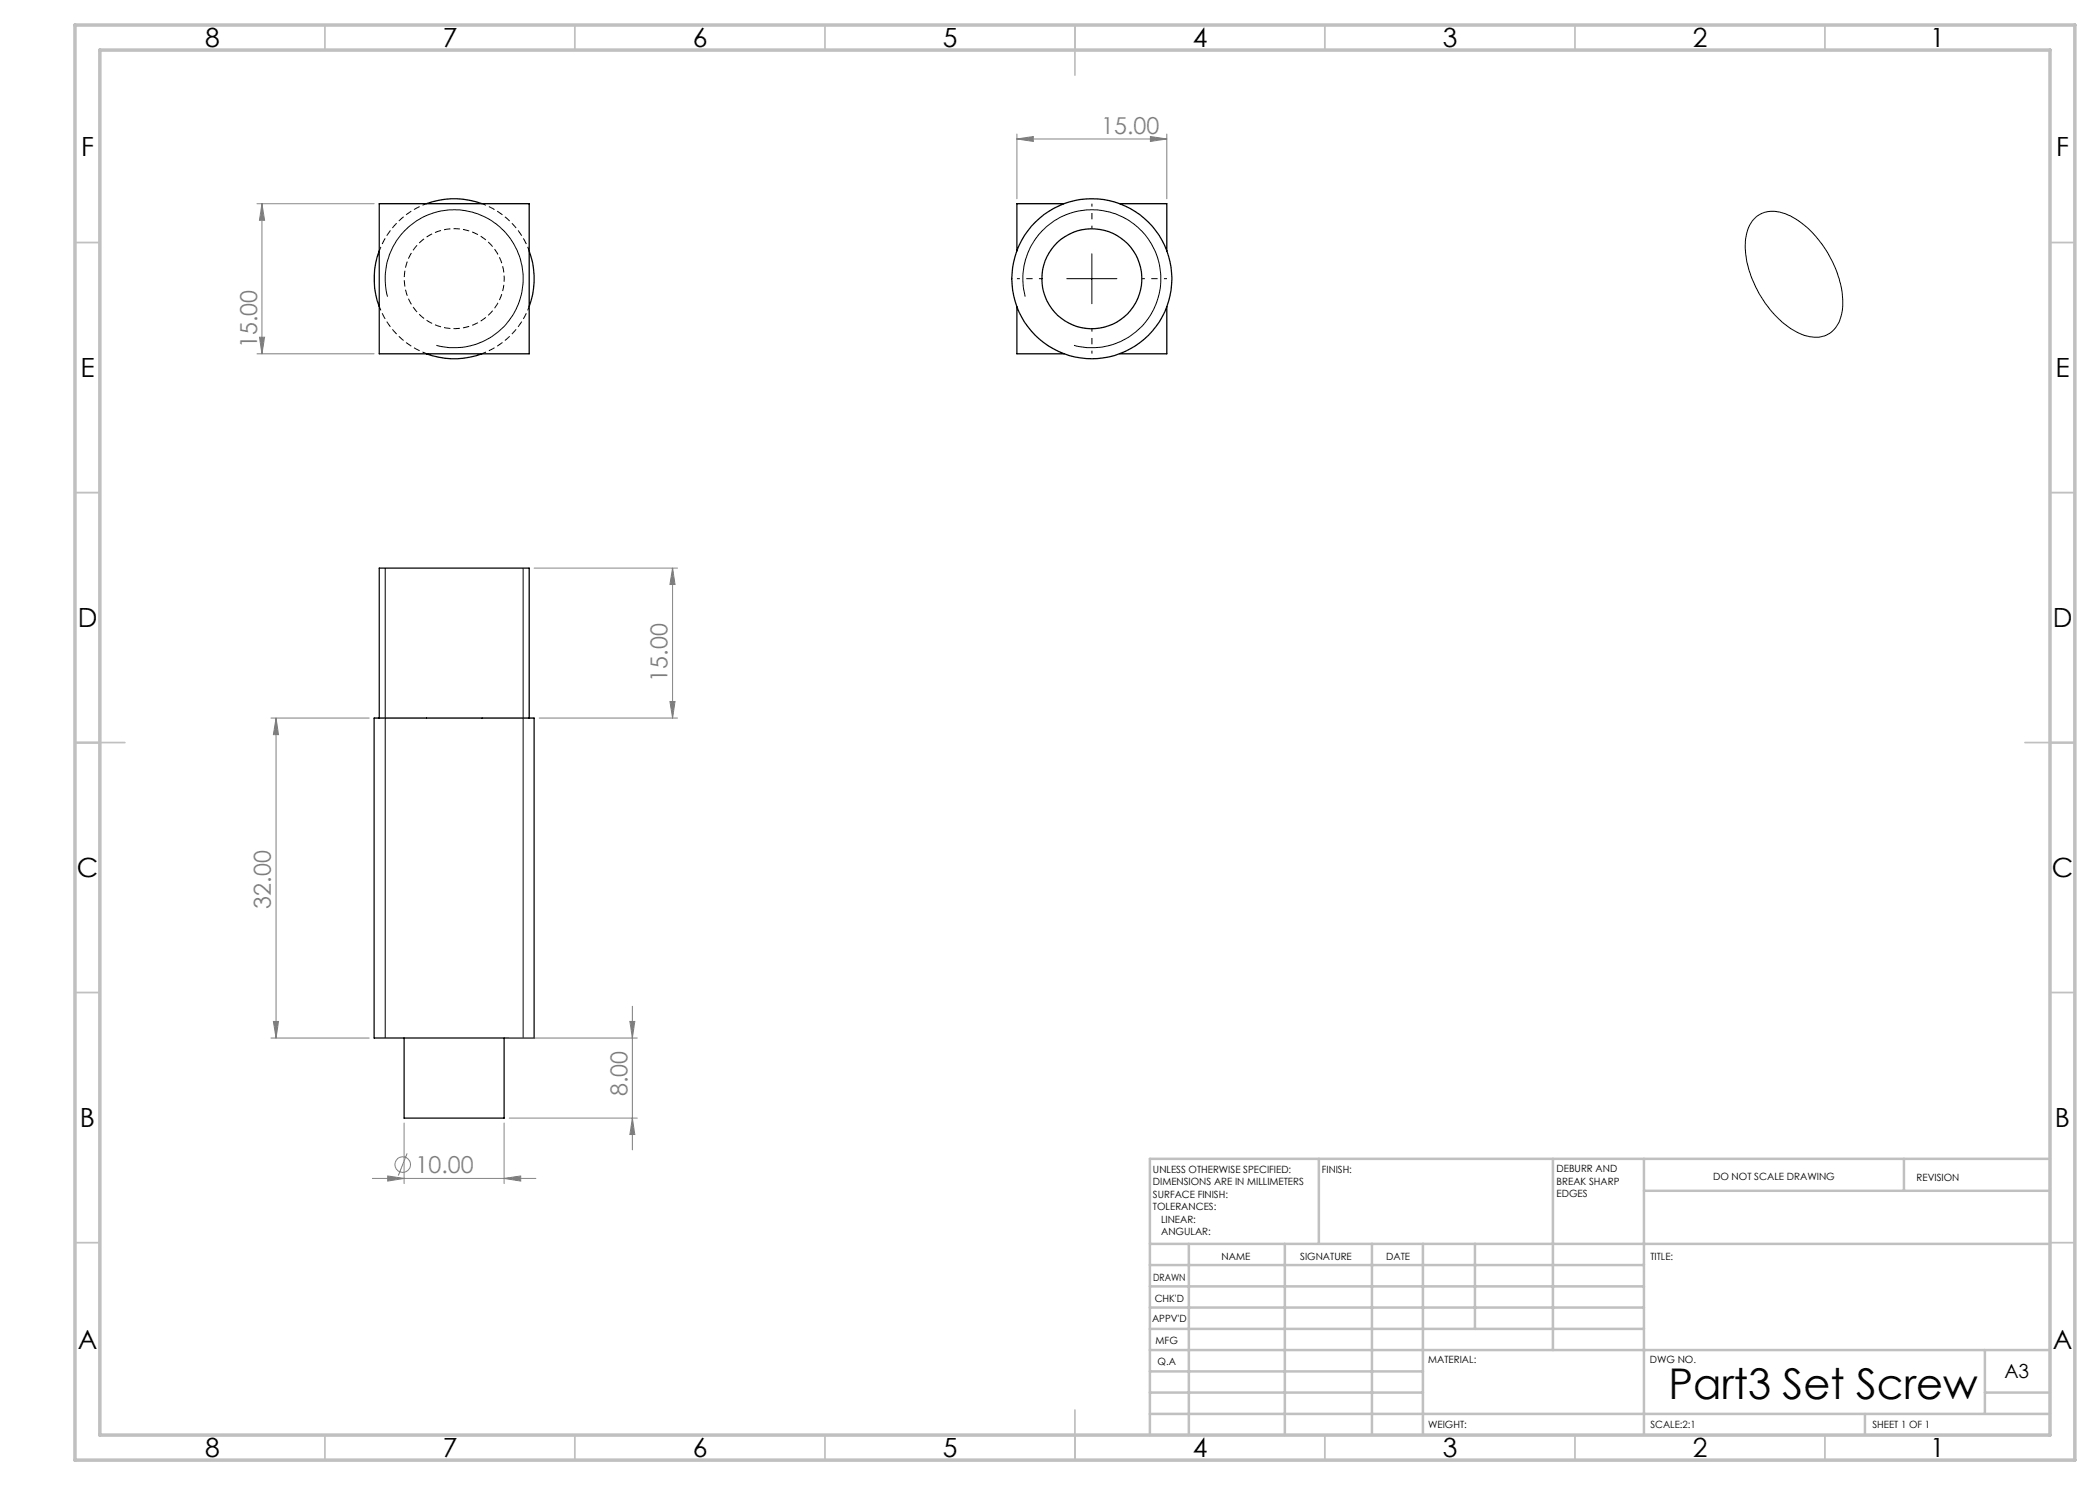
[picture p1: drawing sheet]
<svg xmlns="http://www.w3.org/2000/svg" width="420mm" height="297mm" viewBox="0 0 420 297" stroke-linecap="round" stroke-linejoin="round" font-family="sans-serif">
<path d="M85.3 40.7a16 16 0 0 0-9.4 9.5M105.9 50.2a16 16 0 0 0-9.5-9.5M75.9 61.3a16 16 0 0 0 9.4 9.4M96.4 70.7a16 16 0 0 0 9.5-9.4" fill="none" stroke="#000" stroke-width=".2" stroke-dasharray="1.3 .6" stroke-dashoffset=".4" stroke-linecap="butt"/>
<path d="M100.9 55.7a10 10 0 0 0-14.8-8.8 10 10 0 0 0-.8 17.2 10 10 0 0 0 15.5-7.5l.1-.9" fill="none" stroke="#000" stroke-width=".2" stroke-dasharray="1.3 .6" stroke-dashoffset=".7" stroke-linecap="butt"/>
<g fill="none" stroke="#000" stroke-width=".25">
<path d="M75.8 50.2a15.9 15.9 0 0 0 0 11.1M75.8 40.7h30v30.1h-30zM85.3 40.7a16 16 0 0 1 11.1 0M105.8 50.2a15.9 15.9 0 0 1 0 11.1M212.8 40.7h-9.4v9.5M223.9 40.7h9.5v9.5M85.3 70.8a16 16 0 0 0 11.1 0M203.4 61.3v9.5h9.4M233.4 61.3v9.5h-9.5M75.8 143.6h-1v64h32v-64h-1M75.8 143.6h30M75.8 143.6v-30h30v30"/>
<path d="M80.8 207.6v16h20v-16"/>
<circle cx="218.4" cy="55.7" r="16"/>
<circle cx="218.4" cy="55.8" r="10"/>
</g>
<g fill="none" stroke="#808080" stroke-width=".2">
<path d="M203.4 27.8l3.3-.5v1zM203.4 26.8v13M203.4 27.8h30M230.1 27.3l3.3 .5-3.3 .5zM233.4 26.8v13M51.4 40.7h23.4M52.4 40.7l.5 3.4h-1zM52.4 40.7v30.1M51.4 70.8h23.4M51.9 67.4h1l-.5 3.4zM106.8 113.6h28.7M134.5 113.6l.5 3.3h-1z"/>
<path d="M134.5 113.6v30M54.2 143.6h19.6M55.2 143.6l.5 3.3h-1zM55.2 143.6v64M107.8 143.6h27.7M134 140.3h1l-.5 3.3zM54.2 207.6h19.6M54.7 204.3h1l-.5 3.3zM101.8 207.6h25.7M126 204.3h1l-.5 3.3zM126.5 201.3v28.7M74.5 235.7h32.7"/>
<path d="M77.5 235.2l3.3 .5-3.3 .5zM80.8 224.6v12.1M81.4 230.7l-1.7 4.4M100.8 235.7l3.3-.5v1zM100.8 224.6v12.1M101.8 223.6h25.7M126.5 223.6l.5 3.3h-1z"/>
<circle cx="80.5" cy="232.9" r="1.56"/>
</g>
<path d="M77.5 59.3a13.8 13.8 0 0 1 12.1-17.3 13.8 13.8 0 0 1 15 14.9 13.8 13.8 0 0 1-17.3 12.2M205 59.3a13.8 13.8 0 0 1 12.1-17.3 13.8 13.8 0 0 1 15 14.9 13.8 13.8 0 0 1-17.3 12.2M213.4 55.7h10M218.4 50.8v9.9M350.7 44a5.5 5.5 0 0 1 6.3-1.3 19.9 19.9 0 0 1 10.3 11.6 13.8 13.8 0 0 1 .5 10.2 5.2 5.2 0 0 1-6.6 2.7 17 17 0 0 1-9-7.9 17.8 17.8 0 0 1-2.9-12.6l.1-.3a5.8 5.8 0 0 1 1.3-2.4zM77 113.6v94M104.6 113.6v94" fill="none" stroke="#000" stroke-width=".2"/>
<path d="M208.4 55.7h-5M218.4 45.7v-5M228.4 55.7h5M218.4 65.7v5" fill="none" stroke="#000" stroke-width=".2" stroke-dasharray="15.2 1.3 1.3 1.3" stroke-dashoffset="14.6" stroke-linecap="butt"/>
<g fill="none" stroke="#c0c0c0" stroke-width=".35">
<path d="M65 5v5M115 5v5M165 5v5M215 5v10M265 5v5M315 5v5M365 5v5M15 48.5h5M410 48.5h5M15 98.5h5M410 98.5h5M15 148.5h10"/>
<path d="M405 148.5h10M15 198.5h5M410 198.5h5M15 248.5h5M410 248.5h5M65 287v5M115 287v5M165 287v5M215 282v10M265 287v5M315 287v5M365 287v5"/>
</g>
<g fill="none" stroke="#c0c0c0" stroke-width=".5">
<path d="M263.8 231.8v17M310.6 231.8v38.2M328.8 231.8v55.2M328.8 238.2h81.2M380.8 231.8v6.4M410 231.8h-180v55.2M230 248.8h180M230 257.3h98.8M230 253h98.8M237.8 248.8v38.2M257 248.8v38.2M274.4 248.8v38.2"/>
<path d="M284.6 248.8v38.2M295 248.8v17M230 265.8h98.8M230 261.5h98.8M230 278.5h54.6M230 274.3h54.6M230 270h180M397 278.5h13M397 270v12.8M230 282.8h180M373 282.8v4.2"/>
</g>
<path d="M15 5h400v287h-400zM20 10h390v277h-390z" fill="none" stroke="#c0c0c0" stroke-width=".7"/>
<g fill="#808080">
<path d="M100.8 235.7l3.3-.5v1zM77.5 235.2l3.3 .5-3.3 .5z"/>
<path d="M126.5 223.6l.5 3.3h-1zM126 204.3h1l-.5 3.3z"/>
<path d="M52.4 40.7l.5 3.4h-1zM51.9 67.4h1l-.5 3.4zM134.5 113.6l.5 3.3h-1zM134 140.3h1l-.5 3.3zM55.2 143.6l.5 3.3h-1zM54.7 204.3h1l-.5 3.3z"/>
<path d="M203.4 27.8l3.3-.5v1zM230.1 27.3l3.3 .5-3.3 .5z"/>
</g>
<text font-size="8.5" x="333.7" y="279.7">Part3 Set Screw</text>
<g font-size="5.3">
<text x="41" y="9.5">8</text>
<text x="88.5" y="9.5">7</text>
<text x="138.5" y="9.5">6</text>
<text x="188.5" y="9.5">5</text>
<text x="238.5" y="9.5">4</text>
<text x="288.5" y="9.5">3</text>
<text x="338.5" y="9.5">2</text>
<text x="386" y="9.5">1</text>
<text x="16.2" y="31.3">F</text>
<text x="411.2" y="31.3">F</text>
<text x="16.1" y="75.5">E</text>
<text x="411.1" y="75.5">E</text>
<text x="15.5" y="125.5">D</text>
<text x="410.5" y="125.5">D</text>
<text x="15.4" y="175.5">C</text>
<text x="410.4" y="175.5">C</text>
<text x="16" y="225.5">B</text>
<text x="411" y="225.5">B</text>
<text x="15.5" y="269.8">A</text>
<text x="410.5" y="269.8">A</text>
<text x="41" y="291.5">8</text>
<text x="88.5" y="291.5">7</text>
<text x="138.5" y="291.5">6</text>
<text x="188.5" y="291.5">5</text>
<text x="238.5" y="291.5">4</text>
<text x="288.5" y="291.5">3</text>
<text x="338.5" y="291.5">2</text>
<text x="386" y="291.5">1</text>
</g>
<g font-size="4.7" fill="#808080">
<text x="220.3" y="26.8">15.00</text>
<text x="51.4" y="69.6" transform="rotate(-90 51.4 69.6)">15.00</text>
<text x="133.5" y="136.3" transform="rotate(-90 133.5 136.3)">15.00</text>
<text x="54.2" y="181.7" transform="rotate(-90 54.2 181.7)">32.00</text>
<text x="125.5" y="219.2" transform="rotate(-90 125.5 219.2)">8.00</text>
<text x="83.1" y="234.6">10.00</text>
</g>
<text font-size="3.9" x="400.9" y="275.5">A3</text>
<g font-size="2">
<text x="230.6" y="234.6">UNLESS OTHERWISE SPECIFIED:</text>
<text x="230.6" y="237.1">DIMENSIONS ARE IN MILLIMETERS</text>
<text x="230.6" y="239.6">SURFACE FINISH:</text>
<text x="264.4" y="234.6">FINISH:</text>
<text x="311.3" y="234.5">DEBURR AND</text>
<text x="311.3" y="237">BREAK SHARP</text>
<text x="311.3" y="239.5">EDGES</text>
<text x="342.6" y="236">DO NOT SCALE DRAWING</text>
<text x="383.3" y="236.2">REVISION</text>
<text x="230.6" y="242.1">TOLERANCES:</text>
<text x="232.2" y="244.6">LINEAR:</text>
<text x="232.2" y="247.1">ANGULAR:</text>
<text x="244.3" y="252">NAME</text>
<text x="260" y="251.9">SIGNATURE</text>
<text x="277.2" y="251.9">DATE</text>
<text x="330.1" y="251.9">TITLE:</text>
<text x="230.6" y="256.1">DRAWN</text>
<text x="230.9" y="260.3">CHK'D</text>
<text x="230.4" y="264.4">APPV'D</text>
<text x="231.1" y="268.8">MFG</text>
<text x="231.5" y="273">Q.A</text>
<text x="285.6" y="272.5">MATERIAL:</text>
<text x="330" y="272.5">DWG NO.</text>
<text x="285.6" y="285.5">WEIGHT:</text>
<text x="330.1" y="285.6">SCALE:2:1</text>
<text x="374.5" y="285.6">SHEET 1 OF 1</text>
</g>
</svg>
